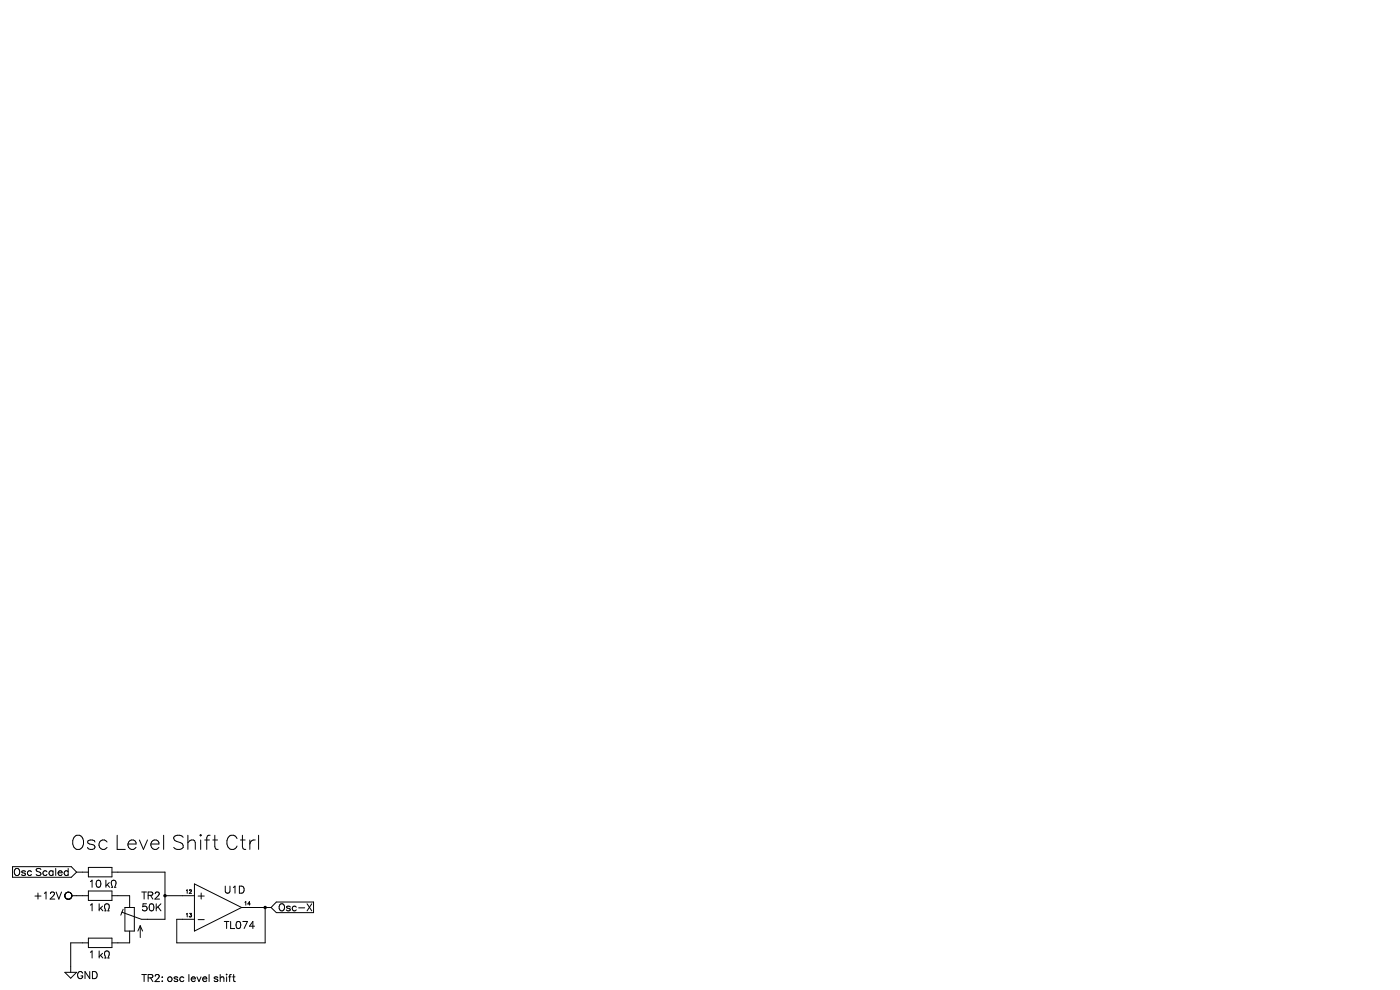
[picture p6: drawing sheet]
<svg xmlns="http://www.w3.org/2000/svg" width="297mm" height="210mm" viewBox="0 0 297 210" stroke-linecap="round" stroke-linejoin="round" font-family="sans-serif">
<path d="M56.3 192.5h.1" fill="none" stroke="#000" stroke-width=".75"/>
<g fill="none" stroke="#000" stroke-width=".21">
<path d="M2.7 183.8h12.4l1.2 1.2M13.9 190.4v.1M13.9 189.5v.1M13.9 190.5h.1M14 190.5v.1M14 189.4l-.1 .1M14 190.6h.1M14 189.4h.1M14 190.6l.1 .1M14.1 189.3l-.1 .1M14.1 190.7h.1M14.2 189.3h-.1"/>
<path d="M14.2 190.7h.1M14.2 189.3h.1M14.3 189.3h-.1M14.3 190.7h.1M14.4 189.3h-.1M14.4 190.7h.1M14.4 189.3h.1M14.5 189.3h-.1M14.5 190.7h.1M14.5 189.2l.2 .1M14.5 189.2v.1M14.7 189.3h.1"/>
<path d="M14.7 190.7h-.2M14.8 190.7h-.1M14.8 189.3l.2 .1M15 189.4v.1M15 189.5l.2 .1M15.2 190.4l-.4 .3M15.2 189.6v.1M15.2 190.3v.1M15.2 189.7h.1M15.2 190.3h.1M15.2 189.7v.1M15.2 190.2v.1"/>
<path d="M15.2 189.8v.1M15.2 190.1v.1M15.2 189.9h.1M15.2 190.1h.1M15.2 189.9v.1M15.2 190h.1M15.2 190h3.6M15.2 190v.1M16.3 185h2.5M16.3 185l-1.2 1.1h-12.4M18.8 184h5v2h-5zM18.8 189h5v2h-5z"/>
<path d="M18.8 199h5v2h-5zM22.7 191.7a.62 .62 0 0 1 .4 1l-.2 .5h.3M23.8 190h3.7v2.5M23.8 185h11.2v10h-5M24 186.7h.2a.62 .62 0 0 1 .3 1l-.2 .5h.3M25.9 193.5l4.1 1.5M26.1 192.9l-.5 1.2M26.5 192.5h2v5h-2zM27.5 197.5v2.5h-3.7M29.8 196.4v2.5M29.8 196.4l.4 1.1M29.8 196.4l-.6 1.1"/>
<path d="M35 190h6.2M41.2 187.5l10.1 5-10.1 5zM42 195.1h1.3M51.3 192.5h6.2M56.3 192.5v7.5h-18.8v-5h3.7M58.6 191.3h7.9v2.3h-7.9l-1.1-1.1zM13.7 206.2h2.6l-1.3 1.3zM18.8 200h-3.8v6.2M22.7 201.7a.62 .62 0 0 1 .4 1l-.2 .5h.3"/>
</g>
<text font-size="4.8" x="15" y="180.3">Osc Level Shift Ctrl</text>
<g font-size="2.4">
<text x="2.5" y="185.7">Osc Scaled</text>
<text x="7.5" y="190.7">+12V</text>
<text x="18.7" y="188.3">10 k</text>
<text x="30" y="190.7">TR2</text>
<text x="41.8" y="190.7">+</text>
<text x="47.5" y="189.5">U1D</text>
<text x="18.7" y="193.2">1 k</text>
<text x="30" y="193.2">50K</text>
<text x="47.5" y="197">TL074</text>
<text x="59" y="193.2">Osc-X</text>
<text x="18.7" y="203.2">1 k</text>
<text x="16.2" y="207.6">GND</text>
<text x="30" y="208.2">TR2: osc level shift</text>
</g>
<g font-size="1.2">
<text x="39.4" y="189.5">12</text>
<text x="51.8" y="192">14</text>
<text x="39.4" y="194.5">13</text>
</g>
</svg>
